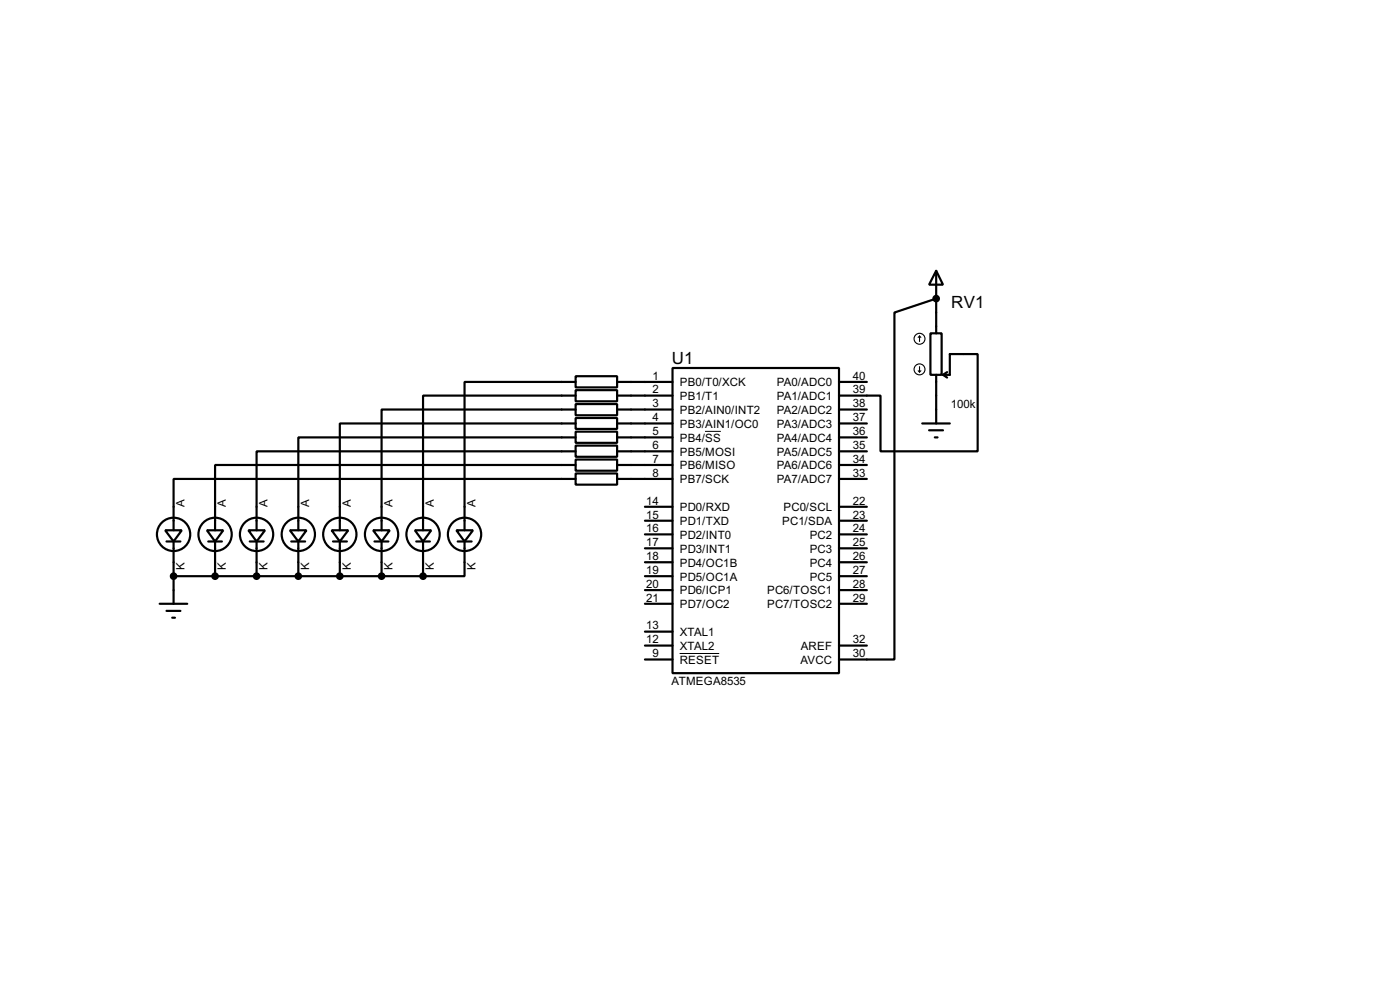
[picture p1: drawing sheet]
<svg xmlns="http://www.w3.org/2000/svg" width="256mm" height="180mm" viewBox="0 0 256 180" stroke-linecap="round" stroke-linejoin="round" font-family="sans-serif">
<g fill="none" stroke="#000" stroke-width=".4">
<path d="M171.5 49.6l1.3 2.5h-2.6zM171.5 54.7l-7.6 2.5v63.5h-10.2M171.5 49.6v11.4M105.5 68.9h7.6v2h-7.6zM105.5 71.4h7.6v2.1h-7.6zM105.5 74h7.6v2h-7.6zM105.5 76.5h7.6v2h-7.6zM105.5 79h7.6v2.1h-7.6zM105.5 69.9h-20.4v27.2M105.5 72.4h-28v24.7M105.5 75h-35.6v22.1M105.5 77.5h-43.2v19.6"/>
<path d="M113.1 69.9h10.1M113.1 72.4h10.1M113.1 75h10.1M113.1 77.5h10.1M123.2 67.4h30.5v55.8h-30.5zM153.7 69.9h5.1M153.7 75h5.1M153.7 77.5h5.1M169 77.5h5M170.2 78.8h2.6M170.5 61h2v7.6h-2zM171.5 68.6v8.9"/>
<path d="M172.8 68.6h1.2v-3.8h5.1v17.8h-17.8v-10.2h-7.6M172.8 68.6l.7 .5M173.5 68.1l-.7 .5M30.3 97.1h3l-1.5 2zM30.5 99.1h2.6M31.8 99.1v11.4M37.9 97.1h3l-1.5 2zM38.2 99.1h2.5M39.4 99.1v6.4M45.5 97.1h3.1l-1.6 2zM45.8 99.1h2.5M47 99.1v6.4"/>
<path d="M53.1 97.1h3.1l-1.5 2zM53.4 99.1h2.5M54.7 99.1v6.4M60.8 97.1h3l-1.5 2zM61 99.1h2.6M62.3 99.1v6.4M68.4 97.1h3l-1.5 2zM68.6 99.1h2.6M69.9 99.1v6.4M76 97.1h3l-1.5 2zM76.3 99.1h2.5M77.5 99.1v6.4"/>
<path d="M83.6 97.1h3.1l-1.6 2zM83.9 99.1h2.5M85.1 99.1v6.4h-7.6M105.5 81.6h7.6v2h-7.6zM105.5 84.1h7.6v2.1h-7.6zM105.5 86.7h7.6v2h-7.6zM105.5 80.1h-50.8v17M105.5 82.6h-58.5v14.5M105.5 85.1h-66.1v12M105.5 87.7h-73.7v9.4M113.1 80.1h10.1M113.1 82.6h10.1"/>
<path d="M113.1 85.1h10.1M113.1 87.7h10.1M118.2 97.8h5M118.2 95.3h5M118.2 92.8h5M153.7 80.1h5.1M153.7 82.6h5.1M153.7 85.1h5.1M153.7 87.7h5.1M153.7 97.8h5.1M153.7 95.3h5.1M153.7 92.8h5.1"/>
<path d="M171.3 80.1h.5M29.3 110.5h5M30.5 111.8h2.6M31.6 113.1h.5M31.8 105.5h45.7M118.2 105.5h5M118.2 108h5M118.2 102.9h5M118.2 100.4h5M118.2 110.5h5M118.2 115.6h5M118.2 118.2h5"/>
<path d="M153.7 105.5h5.1M153.7 108h5.1M153.7 102.9h5.1M153.7 100.4h5.1M153.7 110.5h5.1M153.7 118.2h5.1M118.2 120.7h5"/>
<circle cx="31.8" cy="97.8" r="3.1"/>
<circle cx="39.4" cy="97.8" r="3.1"/>
<circle cx="47" cy="97.8" r="3.1"/>
<circle cx="54.6" cy="97.8" r="3.1"/>
<circle cx="62.2" cy="97.8" r="3.1"/>
<circle cx="69.9" cy="97.8" r="3.1"/>
<circle cx="77.5" cy="97.8" r="3.1"/>
<circle cx="85.1" cy="97.8" r="3.1"/>
</g>
<circle cx="171.5" cy="54.7" r=".2" fill="#000"/>
<path d="M129.2 79h2.9M124.5 119.6h7.3" fill="none" stroke="#000" stroke-width=".18"/>
<g fill="none" stroke="#000" stroke-width=".2">
<path d="M168.2 67.9l.3 .2M168.5 61.5l-.3 .3M168.5 61.5l.2 .3M168.5 61.5v1M168.5 67.1v1M168.7 67.9l-.2 .2"/>
<circle cx="168.4" cy="67.6" r="1"/>
<circle cx="168.4" cy="62" r="1"/>
</g>
<g fill="#000" stroke="#000" stroke-width=".4">
<circle cx="171.5" cy="54.7" r=".5"/>
<circle cx="31.8" cy="105.5" r=".5"/>
<circle cx="39.4" cy="105.5" r=".5"/>
<circle cx="47" cy="105.5" r=".5"/>
<circle cx="54.6" cy="105.5" r=".5"/>
<circle cx="62.2" cy="105.5" r=".5"/>
<circle cx="69.9" cy="105.5" r=".5"/>
<circle cx="77.5" cy="105.5" r=".5"/>
</g>
<g font-size="3.5">
<text x="174.3" y="56.4">RV1</text>
<text x="123.1" y="66.6">U1</text>
</g>
<g font-size="2.4">
<text x="119.6" y="72">2</text>
<text x="119.6" y="69.5">1</text>
<text x="124.5" y="70.7">PB0/T0/XCK</text>
<text x="142.3" y="70.7">PA0/ADC0</text>
<text x="156.3" y="72">39</text>
<text x="156.3" y="69.5">40</text>
<text x="119.6" y="77.1">4</text>
<text x="119.6" y="74.6">3</text>
<text x="124.5" y="75.8">PB2/AIN0/INT2</text>
<text x="124.5" y="73.2">PB1/T1</text>
<text x="142.3" y="75.8">PA2/ADC2</text>
<text x="142.3" y="73.2">PA1/ADC1</text>
<text x="156.3" y="77.1">37</text>
<text x="156.3" y="74.6">38</text>
<text x="174.2" y="74.6">100k</text>
<text x="119.6" y="82.2">6</text>
<text x="119.6" y="79.7">5</text>
<text x="124.5" y="83.4">PB5/MOSI</text>
<text x="124.5" y="80.8">PB4/SS</text>
<text x="124.5" y="78.3">PB3/AIN1/OC0</text>
<text x="142.3" y="83.4">PA5/ADC5</text>
<text x="142.3" y="80.8">PA4/ADC4</text>
<text x="142.3" y="78.3">PA3/ADC3</text>
<text x="156.3" y="82.2">35</text>
<text x="156.3" y="79.7">36</text>
<text x="119.6" y="84.7">7</text>
<text x="119.6" y="87.3">8</text>
<text x="124.5" y="85.9">PB6/MISO</text>
<text x="124.5" y="88.5">PB7/SCK</text>
<text x="142.3" y="85.9">PA6/ADC6</text>
<text x="142.3" y="88.5">PA7/ADC7</text>
<text x="156.3" y="84.7">34</text>
<text x="156.3" y="87.3">33</text>
<text x="33.8" y="92.7" transform="rotate(-90 33.8 92.7)">A</text>
<text x="41.4" y="92.7" transform="rotate(-90 41.4 92.7)">A</text>
<text x="49" y="92.7" transform="rotate(-90 49 92.7)">A</text>
<text x="56.6" y="92.7" transform="rotate(-90 56.6 92.7)">A</text>
<text x="64.2" y="92.7" transform="rotate(-90 64.2 92.7)">A</text>
<text x="71.9" y="92.7" transform="rotate(-90 71.9 92.7)">A</text>
<text x="79.5" y="92.7" transform="rotate(-90 79.5 92.7)">A</text>
<text x="87.1" y="92.7" transform="rotate(-90 87.1 92.7)">A</text>
<text x="118.4" y="94.9">15</text>
<text x="118.4" y="92.4">14</text>
<text x="124.5" y="93.6">PD0/RXD</text>
<text x="143.5" y="93.6">PC0/SCL</text>
<text x="156.3" y="94.9">23</text>
<text x="156.3" y="92.4">22</text>
<text x="118.4" y="100">17</text>
<text x="118.4" y="97.4">16</text>
<text x="124.5" y="101.2">PD3/INT1</text>
<text x="124.5" y="98.6">PD2/INT0</text>
<text x="124.5" y="96.1">PD1/TXD</text>
<text x="143.3" y="96.1">PC1/SDA</text>
<text x="148.3" y="101.2">PC3</text>
<text x="148.3" y="98.6">PC2</text>
<text x="156.3" y="100">25</text>
<text x="156.3" y="97.4">24</text>
<text x="33.8" y="104.3" transform="rotate(-90 33.8 104.3)">K</text>
<text x="41.4" y="104.3" transform="rotate(-90 41.4 104.3)">K</text>
<text x="49" y="104.3" transform="rotate(-90 49 104.3)">K</text>
<text x="56.7" y="104.3" transform="rotate(-90 56.7 104.3)">K</text>
<text x="64.3" y="104.3" transform="rotate(-90 64.3 104.3)">K</text>
<text x="71.9" y="104.3" transform="rotate(-90 71.9 104.3)">K</text>
<text x="79.5" y="104.3" transform="rotate(-90 79.5 104.3)">K</text>
<text x="87.1" y="104.3" transform="rotate(-90 87.1 104.3)">K</text>
<text x="118.4" y="107.6">20</text>
<text x="118.4" y="105.1">19</text>
<text x="118.4" y="102.5">18</text>
<text x="124.5" y="106.3">PD5/OC1A</text>
<text x="124.5" y="103.7">PD4/OC1B</text>
<text x="148.3" y="106.3">PC5</text>
<text x="148.3" y="103.7">PC4</text>
<text x="156.3" y="107.6">28</text>
<text x="156.3" y="105.1">27</text>
<text x="156.3" y="102.5">26</text>
<text x="118.4" y="110.1">21</text>
<text x="124.5" y="108.8">PD6/ICP1</text>
<text x="124.5" y="111.3">PD7/OC2</text>
<text x="140.5" y="108.8">PC6/TOSC1</text>
<text x="140.5" y="111.3">PC7/TOSC2</text>
<text x="156.3" y="110.1">29</text>
<text x="118.4" y="115.2">13</text>
<text x="118.4" y="117.8">12</text>
<text x="124.5" y="116.4">XTAL1</text>
<text x="124.5" y="119">XTAL2</text>
<text x="146.7" y="119">AREF</text>
<text x="156.3" y="117.8">32</text>
<text x="119.6" y="120.3">9</text>
<text x="123" y="125.4">ATMEGA8535</text>
<text x="124.5" y="121.5">RESET</text>
<text x="146.6" y="121.5">AVCC</text>
<text x="156.3" y="120.3">30</text>
</g>
</svg>
